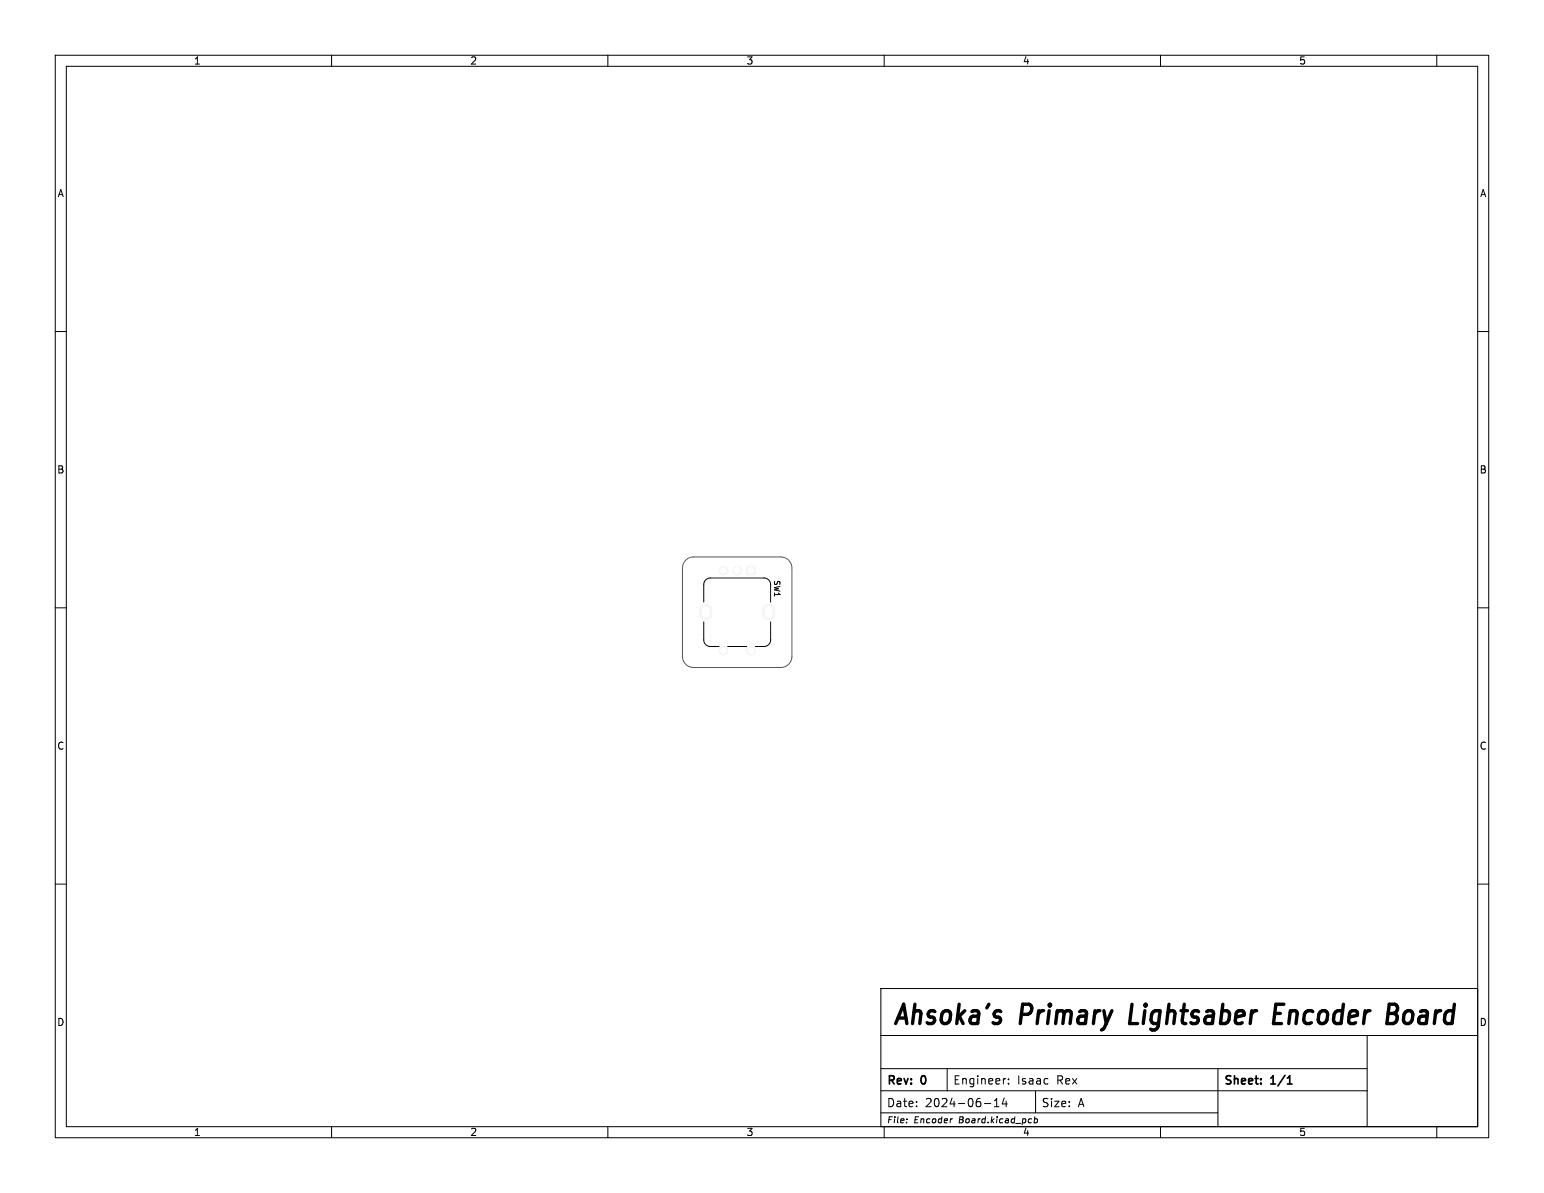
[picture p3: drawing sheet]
<svg xmlns="http://www.w3.org/2000/svg" width="279mm" height="216mm" viewBox="0 0 279 216" stroke-linecap="round" stroke-linejoin="round" font-family="sans-serif">
<g fill="#f5f5f5" stroke="#f5f5f5" stroke-width=".18">
<path d="M135.2 102.5h1.4v1.5h-1.4z"/>
<circle cx="130.9" cy="117.7" r=".8"/>
<circle cx="135.9" cy="117.7" r=".8"/>
<circle cx="133.4" cy="103.2" r=".8"/>
<circle cx="130.9" cy="103.2" r=".8"/>
</g>
<path d="M127.7 110.4v.7M139.1 110.4v.7" fill="none" stroke="#f5f5f5" stroke-width="2.4"/>
<g fill="#fff" stroke="#fff" stroke-width=".18">
<circle cx="130.9" cy="117.7" r=".5"/>
<circle cx="135.9" cy="117.7" r=".5"/>
<circle cx="133.4" cy="103.3" r=".5"/>
<circle cx="130.9" cy="103.3" r=".5"/>
<circle cx="135.9" cy="103.3" r=".5"/>
</g>
<path d="M127.7 110.4v.7M139.1 110.4v.7" fill="none" stroke="#fff" stroke-width="1.4"/>
<g fill="none" stroke="#000" stroke-width=".18">
<path d="M10 10h259.4v195.9h-259.4zM12 12h255.4v191.9h-255.4zM60 10v2M110 10v2M160 10v2M210 10v2M260 10v2M10 60h2M267.4 60h2M10 110h2M127.4 112.5v3.3a1.2 1.2 0 0 0 1.1 1.2h1.6M127.4 109v-3.2a1.2 1.2 0 0 1 1.1-1.2h9.7a1.2 1.2 0 0 1 1.3 1.2v3.2"/>
<path d="M131.7 117h3.4M139.5 112.5v3.3a1.2 1.2 0 0 1-1.3 1.2h-1.5M267.4 110h2M10 160h2M267.4 160h2M159.4 178.9h108v25h-108zM159.4 197.4h88M159.4 193.4h88M159.4 187.4h108M171.4 193.4v4M178.1 199.7h1.2M179.9 199.2l.5-.4v1.5"/>
<path d="M181.7 198.7l-.3 1.1h.9M181.9 195.2h.1M182.1 199.3v1M182.5 196v.2M182.5 195.3v.1M187.4 197.5v3.9M220.4 193.4v10.5M247.4 187.4v16.5M60 203.9v2M110 203.9v2M159.4 201.4h61M160 203.9v2"/>
<path d="M164.1 202.5v.1M172.2 202.5h.2M179.9 200.3h.9M186.6 202.5h.1M187.2 202.5h.5v.5l-.2 .2-.4-.1M187.3 202.1l-.2 1.1M210 203.9v2M260 203.9v2"/>
</g>
<path d="M233 196.2h.8M233.2 194.9l.2-.2v1.5" fill="none" stroke="#000" stroke-width=".3"/>
<path d="M230.7 183.4h1M232.3 181.7h-1.4l-.5 3.5h1.5M251.2 183.4h1M251.4 181.7h1a.88 .88 0 0 1 .5 .9 .88 .88 0 0 1-.7 .8M252.2 183.4l.4 .2a1.07 1.07 0 0 1-.5 1.6" fill="none" stroke="#000" stroke-width=".61"/>
<path d="M124.1 101.4l.7-.5 .7-.1h15.8a2 2 0 0 1 2 2v16a2 2 0 0 1-2 2h-15.8a2 2 0 0 1-2-2v-16l.1-.7z" fill="none" stroke="#575757" stroke-width=".18"/>
<g font-size="4.9">
<text x="161.4" y="186.3">Ahsoka's</text>
<text x="184.7" y="186.3">Primary</text>
<text x="205.7" y="186.3">Lightsaber</text>
<text x="233" y="186.3">Encoder</text>
<text x="254.7" y="186.3">Board</text>
</g>
<g font-size="2.1">
<text x="160.4" y="196.7">Rev:</text>
<text x="166.8" y="196.7">0</text>
<text x="172.4" y="196.5">Engineer:</text>
<text x="184" y="196.5">Isaac</text>
<text x="191.3" y="196.5">Rex</text>
<text x="221.4" y="196.7">Sheet:</text>
<text x="230.1" y="196.7">1/1</text>
<text x="160.4" y="200.6">Date:</text>
<text x="167.4" y="200.6">2024-06-14</text>
<text x="188.4" y="200.6">Size:</text>
<text x="195" y="200.6">A</text>
</g>
<g font-size="1.8">
<text x="35" y="11.9">1</text>
<text x="85" y="11.9">2</text>
<text x="135" y="11.9">3</text>
<text x="185" y="11.9">4</text>
<text x="235" y="11.9">5</text>
<text x="10.3" y="35.9">A</text>
<text x="267.7" y="35.9">A</text>
<text x="10.3" y="85.9">B</text>
<text x="267.7" y="85.9">B</text>
<text x="10.3" y="135.9">C</text>
<text x="267.7" y="135.9">C</text>
<text x="10.3" y="185.9">D</text>
<text x="267.7" y="185.9">D</text>
<text x="35" y="205.8">1</text>
<text x="85" y="205.8">2</text>
<text x="135" y="205.8">3</text>
<text x="185" y="205.8">4</text>
<text x="235" y="205.8">5</text>
</g>
<g font-size="1.5">
<text x="160.4" y="203.5">File:</text>
<text x="165.4" y="203.5">Encoder</text>
<text x="173.6" y="203.5">Board.kicad_pcb</text>
</g>
<text font-size="1.4" x="139.9" y="104.9" transform="rotate(90 139.9 104.9)">SW1</text>
</svg>
